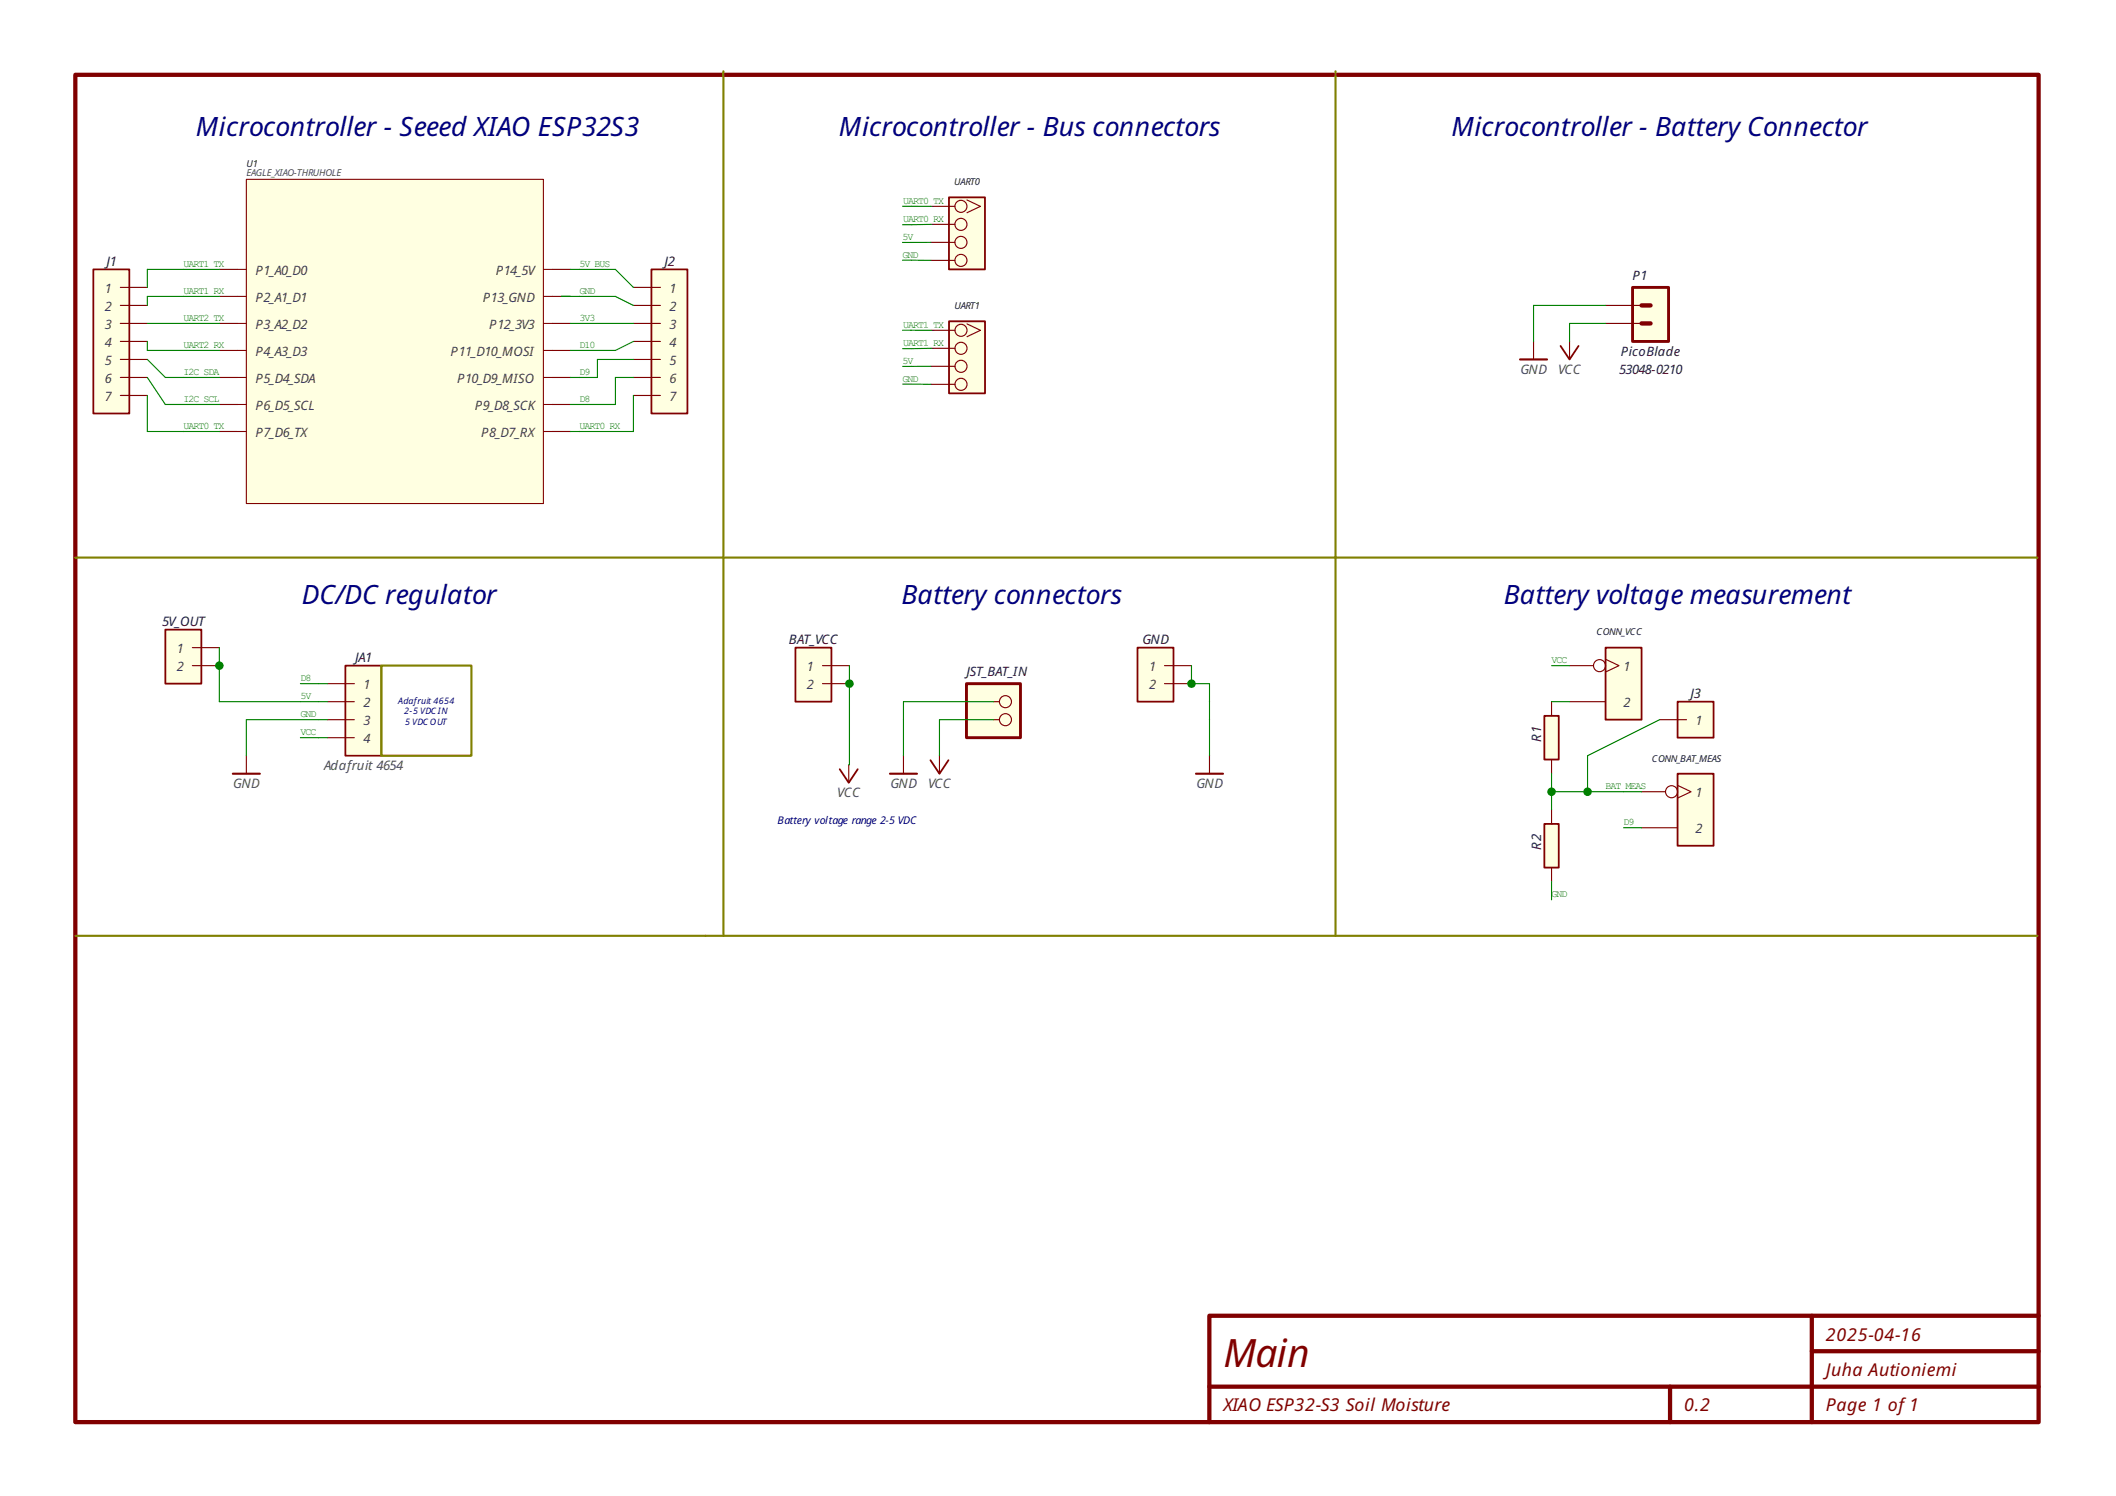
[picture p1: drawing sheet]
<svg xmlns="http://www.w3.org/2000/svg" width="297mm" height="210mm" viewBox="0 0 297 210" stroke-linecap="round" stroke-linejoin="round" font-family="sans-serif">
<path d="M133.2 45.1h5.1v10.1h-5.1z" fill-rule="evenodd" fill="#ffffe1" stroke="#800000" stroke-width=".25"/>
<g fill="none" stroke="#800000" stroke-width=".16">
<path d="M130.7 46.3h3.4M130.7 53.9h3.4M130.7 48.9h3.4M130.7 51.4h3.4M135.7 45.5l1.9 .8-1.9 .9"/>
<circle cx="134.9" cy="51.4" r=".85"/>
<circle cx="134.9" cy="53.9" r=".85"/>
<circle cx="134.9" cy="48.9" r=".85"/>
<circle cx="134.9" cy="46.3" r=".85"/>
</g>
<path d="M48.5 93.4h5v12.6h-5z" fill-rule="evenodd" fill="#ffffe1" stroke="#800000" stroke-width=".25"/>
<path d="M46 95.9h3.7M46 98.5h3.7M46 103.5h3.7M46 101h3.7" fill="none" stroke="#800000" stroke-width=".16"/>
<path d="M91.4 37.8h5.1v20.2h-5.1z" fill-rule="evenodd" fill="#ffffe1" stroke="#800000" stroke-width=".25"/>
<path d="M88.9 42.9h3.8M88.9 53h3.8M88.9 45.4h3.8M88.9 40.3h3.8M88.9 47.9h3.8M88.9 50.4h3.8M88.9 55.5h3.8" fill="none" stroke="#800000" stroke-width=".16"/>
<path d="M13.1 37.8h5.1v20.2h-5.1z" fill-rule="evenodd" fill="#ffffe1" stroke="#800000" stroke-width=".25"/>
<path d="M16.9 42.9h3.8M16.9 53h3.8M16.9 45.4h3.8M16.9 40.3h3.8M16.9 47.9h3.8M16.9 50.4h3.8M16.9 55.5h3.8" fill="none" stroke="#800000" stroke-width=".16"/>
<path d="M135.7 95.9h7.6v7.6h-7.6z" fill-rule="evenodd" fill="#ffffe1" stroke="#800000" stroke-width=".4"/>
<g fill="none" stroke="#800000" stroke-width=".16">
<path d="M139.5 98.5h.8M139.5 101h.8"/>
<circle cx="141.1" cy="98.5" r=".85"/>
<circle cx="141.1" cy="101" r=".85"/>
</g>
<path d="M235.5 98.5h5v5h-5z" fill-rule="evenodd" fill="#ffffe1" stroke="#800000" stroke-width=".25"/>
<path d="M233 101h3.8" fill="none" stroke="#800000" stroke-width=".16"/>
<path d="M216.8 100.4h2v6.2h-2z" fill-rule="evenodd" fill="#ffffe1" stroke="#800000" stroke-width=".25"/>
<path d="M217.8 98.5v1.9M131.9 106v2.6M217.8 106.6v2" fill="none" stroke="#800000" stroke-width=".16"/>
<path d="M130.6 106.7l1.3 1.9 1.2-1.9" fill="none" stroke="#800000" stroke-width=".25"/>
<path d="M235.5 108.6h5v10.1h-5z" fill-rule="evenodd" fill="#ffffe1" stroke="#800000" stroke-width=".25"/>
<g fill="none" stroke="#800000" stroke-width=".16">
<path d="M230.4 111.1h3.4M230.4 116.1h5.1M235.5 110.2l1.9 .9-1.9 .9"/>
<circle cx="234.6" cy="111.1" r=".85"/>
</g>
<path d="M229.2 40.3h5v7.6h-5z" fill-rule="evenodd" fill="#ffffe1" stroke="#800000" stroke-width=".4"/>
<path d="M230.4 42.9h1.3M230.4 45.4h1.3" fill="none" stroke="#800000" stroke-width=".61"/>
<path d="M225.4 42.9h5M225.4 45.4h5M169.8 106v2.6" fill="none" stroke="#800000" stroke-width=".16"/>
<path d="M167.9 108.6h3.8" fill="none" stroke="#800000" stroke-width=".3"/>
<path d="M159.7 90.9h5v7.6h-5z" fill-rule="evenodd" fill="#ffffe1" stroke="#800000" stroke-width=".25"/>
<path d="M163.5 93.4h3.8M163.5 95.9h3.8" fill="none" stroke="#800000" stroke-width=".16"/>
<path d="M216.8 115.6h2v6.1h-2z" fill-rule="evenodd" fill="#ffffe1" stroke="#800000" stroke-width=".25"/>
<path d="M217.8 113.6v2M217.8 121.7v2" fill="none" stroke="#800000" stroke-width=".16"/>
<path d="M34.6 25.2h41.7v45.5h-41.7z" fill-rule="evenodd" fill="#ffffe1" stroke="#800000" stroke-width=".15"/>
<g fill="none" stroke="#800000" stroke-width=".15">
<path d="M33.3 37.8h1.3M76.3 37.8h1.2M33.3 41.6h1.3M33.3 45.4h1.3M33.3 49.2h1.3M33.3 53h1.3M33.3 56.8h1.3M76.3 41.6h1.2M76.3 45.4h1.2M76.3 49.2h1.2M76.3 53h1.2M76.3 56.8h1.2"/>
<path d="M33.3 60.5h1.3M76.3 60.5h1.2"/>
</g>
<g fill="none" stroke="#800000" stroke-width=".16">
<path d="M30.8 37.8h2.5M77.5 37.8h2.6M30.8 45.4h2.5M30.8 41.6h2.5M30.8 53h2.5M30.8 49.2h2.5M30.8 56.8h2.5M77.5 45.4h2.6M77.5 41.6h2.6M77.5 53h2.6M77.5 49.2h2.6M77.5 56.8h2.6"/>
<path d="M30.8 60.5h2.5M77.5 60.5h2.6M34.6 106v2.6"/>
</g>
<path d="M32.7 108.6h3.8" fill="none" stroke="#800000" stroke-width=".3"/>
<path d="M225.4 90.9h5v10.1h-5z" fill-rule="evenodd" fill="#ffffe1" stroke="#800000" stroke-width=".25"/>
<g fill="none" stroke="#800000" stroke-width=".16">
<path d="M215.3 47.9v2.5M220.3 93.4h3.4M220.3 98.5h5.1M225.4 92.5l1.9 .9-1.9 .9M126.8 106v2.6"/>
<circle cx="224.5" cy="93.4" r=".85"/>
</g>
<path d="M10.6 10.5h275.6v189h-275.6zM169.8 194.6h116.4M234.4 194.6v4.9M254.3 184.6v14.9M254.3 189.6h31.9M286.2 184.6h-116.4v14.9" fill="none" stroke="#800000" stroke-width=".6"/>
<path d="M213.4 50.4h3.8M124.9 108.6h3.8" fill="none" stroke="#800000" stroke-width=".3"/>
<path d="M23.2 88.3h5.1v7.6h-5.1z" fill-rule="evenodd" fill="#ffffe1" stroke="#800000" stroke-width=".25"/>
<path d="M220.3 47.9v2.5M27 90.9h3.8M27 93.4h3.8M119.1 107.3v2.5" fill="none" stroke="#800000" stroke-width=".16"/>
<path d="M219.1 48.5l1.2 1.9 1.3-1.9M117.9 107.9l1.2 1.9 1.3-1.9" fill="none" stroke="#800000" stroke-width=".25"/>
<path d="M111.7 90.9h5v7.6h-5z" fill-rule="evenodd" fill="#ffffe1" stroke="#800000" stroke-width=".25"/>
<path d="M115.5 93.4h3.7M115.5 95.9h3.7" fill="none" stroke="#800000" stroke-width=".16"/>
<path d="M133.2 27.7h5.1v10.1h-5.1z" fill-rule="evenodd" fill="#ffffe1" stroke="#800000" stroke-width=".25"/>
<g fill="none" stroke="#800000" stroke-width=".16">
<path d="M130.7 29h3.3M130.7 36.5h3.3M130.7 31.5h3.3M130.7 34h3.3M135.7 28.1l1.9 .9-1.9 .8"/>
<circle cx="134.9" cy="36.5" r=".85"/>
<circle cx="134.9" cy="34" r=".85"/>
<circle cx="134.9" cy="29" r=".85"/>
<circle cx="134.9" cy="31.5" r=".85"/>
</g>
<path d="M101.6 10v121.3M187.5 10v121.3M10.6 78.2h275.4M53.5 93.4h12.7v12.6h-12.7zM10.6 131.3h275.4" fill="none" stroke="#808000" stroke-width=".3"/>
<g fill="none" stroke="#008000" stroke-width=".16">
<path d="M30.8 37.8h-10.1v2.5M80.1 37.8h6.3l2.5 2.5M81.3 37.8h.1M126.7 36.5h4M126.7 28.9l4 .1M130.7 34h-4M130.7 31.5h-4M20.7 45.4h10.1M20.7 55.5v5h10.1M20.7 50.4l2.5 2.6h7.6M20.7 47.9v1.3h10.1M20.7 53l2.5 3.8"/>
<path d="M23.2 56.8h.1M23.2 56.8h7.6M25.7 53h.1M30.8 41.6h-10.1v1.3M78.8 41.6h7.6l2.5 1.3M80.1 45.4h8.8M81.3 41.6h.1M81.3 49.2h.1M81.3 53h.1M88.9 55.5v5h-8.8M88.9 50.4h-5v2.6h-3.8M88.9 53h-2.5v3.8h-6.3"/>
<path d="M88.9 47.9l-2.5 1.3h-6.3M126.7 53.9h4M126.7 46.3h4M130.7 48.9h-4M130.7 51.4h-4M225.4 45.4h-5.1v2.5M225.4 42.9h-10.1v5M30.8 90.9v7.6h15.2M42.2 95.9h3.8M119.2 93.4v13.9h-.1M139.5 98.5h-12.7v7.5M167.3 93.4v2.5h2.5v10.1"/>
<path d="M217.8 98.5h2.5M217.8 98.5h.1M217.8 93.4h2.5M42.2 103.5h3.8M46 101h-11.4v5M139.5 101h-7.6v5M217.8 108.6v5M217.8 111.1h12.6M227.9 116.1h2.5M233 101l-10.1 5v5.1M217.8 123.7v2.5"/>
</g>
<g fill="#008000">
<circle cx="167.3" cy="95.9" r=".6"/>
<circle cx="222.9" cy="111.1" r=".6"/>
<circle cx="217.8" cy="111.1" r=".6"/>
<circle cx="119.2" cy="95.9" r=".6"/>
<circle cx="30.8" cy="93.4" r=".6"/>
</g>
<text font-size="5.5" fill="#800000" x="171.8" y="191.8">Main</text>
<g font-size="3.7" fill="#000080">
<text x="27.5" y="19.1">Microcontroller - Seeed XIAO ESP32S3</text>
<text x="117.8" y="19.1">Microcontroller - Bus connectors</text>
<text x="203.7" y="19.1">Microcontroller - BatteryConnector</text>
<text x="42.4" y="84.8">DC/DC regulator</text>
<text x="126.6" y="84.8">Batteryconnectors</text>
<text x="211.1" y="84.8">Batteryvoltage measurement</text>
</g>
<g font-size="2.5" fill="#800000">
<text x="256.3" y="188.1">2025-04-16</text>
<text x="256.3" y="193.1">Juha Autioniemi</text>
<text x="171.8" y="198">XIAO ESP32-S3 Soil Moisture</text>
<text x="236.4" y="198">0.2</text>
<text x="256.3" y="198">Page 1 of1</text>
</g>
<g font-size="1.8" fill="#404040">
<text x="14.7" y="41.1">1</text>
<text x="35.8" y="38.6">P1_A0_D0</text>
<text x="69.6" y="38.6">P14_5V</text>
<text x="94" y="41.1">1</text>
<text x="14.7" y="43.6">2</text>
<text x="14.7" y="46.2">3</text>
<text x="35.8" y="46.2">P3_A2_D2</text>
<text x="35.8" y="42.4">P2_A1_D1</text>
<text x="67.8" y="42.4">P13_GND</text>
<text x="68.7" y="46.2">P12_3V3</text>
<text x="94" y="43.6">2</text>
<text x="94" y="46.2">3</text>
<text x="14.7" y="53.8">6</text>
<text x="14.7" y="48.7">4</text>
<text x="14.7" y="51.2">5</text>
<text x="35.8" y="53.8">P5_D4_SDA</text>
<text x="35.8" y="50">P4_A3_D3</text>
<text x="63.3" y="50">P11_D10_MOSI</text>
<text x="64.2" y="53.8">P10_D9_MISO</text>
<text x="94" y="53.8">6</text>
<text x="94" y="48.7">4</text>
<text x="94" y="51.2">5</text>
<text x="14.7" y="56.3">7</text>
<text x="35.8" y="57.5">P6_D5_SCL</text>
<text x="66.7" y="57.5">P9_D8_SCK</text>
<text x="94" y="56.3">7</text>
<text x="35.8" y="61.3">P7_D6_TX</text>
<text x="67.6" y="61.3">P8_D7_RX</text>
<text x="24.8" y="91.7">1</text>
<text x="24.8" y="94.2">2</text>
<text x="113.3" y="94.2">1</text>
<text x="161.3" y="94.2">1</text>
<text x="227.9" y="94.2">1</text>
<text x="51" y="96.7">1</text>
<text x="51" y="101.8">3</text>
<text x="51" y="99.2">2</text>
<text x="113.3" y="96.7">2</text>
<text x="161.3" y="96.7">2</text>
<text x="227.9" y="99.2">2</text>
<text x="238" y="101.8">1</text>
<text x="51" y="104.3">4</text>
<text x="238" y="111.9">1</text>
<text x="238" y="116.9">2</text>
</g>
<g font-size="1.8" fill="#202020">
<text x="14.9" y="37.3">J1</text>
<text x="93.3" y="37.3">J2</text>
<text x="229.2" y="39.2">P1</text>
<text x="227.3" y="52.5">53048-0210</text>
<text x="227.5" y="50">PicoBlade</text>
<text x="22.8" y="87.9">5V_OUT</text>
<text x="49.9" y="92.9">JA1</text>
<text x="110.7" y="90.4">BAT_VCC</text>
<text x="135.7" y="94.8">JST_BAT_IN</text>
<text x="160.4" y="90.4">GND</text>
<text x="237.3" y="98">J3</text>
<text x="216.3" y="104" transform="rotate(-90 216.3 104)">R1</text>
<text x="216.3" y="119.2" transform="rotate(-90 216.3 119.2)">R2</text>
</g>
<g font-size="1.8" fill="#505050">
<text x="213.4" y="52.5">GND</text>
<text x="218.7" y="52.5">VCC</text>
<text x="32.7" y="110.6">GND</text>
<text x="45.5" y="108.1">Adafruit 4654</text>
<text x="117.5" y="111.9">VCC</text>
<text x="125" y="110.6">GND</text>
<text x="130.3" y="110.6">VCC</text>
<text x="167.9" y="110.6">GND</text>
</g>
<text font-size="1.5" fill="#000080" x="109.1" y="115.6">Battery voltage range 2-5 VDC</text>
<g font-size="1.4" fill="#008000">
<text x="126.8" y="28.7">UART0_TX</text>
<text x="126.7" y="33.7">5V</text>
<text x="126.8" y="31.2">UART0_RX</text>
<text x="25.7" y="37.4">UART1_TX</text>
<text x="25.7" y="41.2">UART1_RX</text>
<text x="81.3" y="41.2">GND</text>
<text x="81.3" y="37.4">5V_BUS</text>
<text x="126.7" y="36.2">GND</text>
<text x="25.7" y="45">UART2_TX</text>
<text x="81.3" y="45">3V3</text>
<text x="126.8" y="46.1">UART1_TX</text>
<text x="25.7" y="52.6">I2C_SDA</text>
<text x="25.7" y="48.8">UART2_RX</text>
<text x="81.3" y="52.6">D9</text>
<text x="81.3" y="48.8">D10</text>
<text x="126.7" y="53.5">GND</text>
<text x="126.7" y="51.1">5V</text>
<text x="126.8" y="48.6">UART1_RX</text>
<text x="25.7" y="56.4">I2C_SCL</text>
<text x="81.3" y="56.4">D8</text>
<text x="25.7" y="60.2">UART0_TX</text>
<text x="81.3" y="60.2">UART0_RX</text>
<text x="42.2" y="95.6">D8</text>
<text x="217.8" y="93">VCC</text>
<text x="42.2" y="100.6">GND</text>
<text x="42.2" y="98.1">5V</text>
<text x="42.2" y="103.2">VCC</text>
<text x="225.4" y="110.7">BAT_MEAS</text>
<text x="227.9" y="115.8">D9</text>
<text x="217.8" y="125.9">GND</text>
</g>
<g font-size="1.3" fill="#202020">
<text x="34.6" y="23.5">U1</text>
<text x="134" y="26">UART0</text>
<text x="134" y="43.4">UART1</text>
<text x="224.1" y="89.2">CONN_VCC</text>
<text x="231.9" y="106.9">CONN_BAT_MEAS</text>
</g>
<text font-size="1.3" fill="#505050" x="34.6" y="24.7">EAGLE_XIAO-THRUHOLE</text>
<g font-size="1.2" fill="#000080">
<text x="55.9" y="98.7">Adafruit 4654</text>
<text x="56.7" y="100.2">2-5 VDCIN</text>
<text x="56.9" y="101.7">5 VDCOUT</text>
</g>
</svg>
